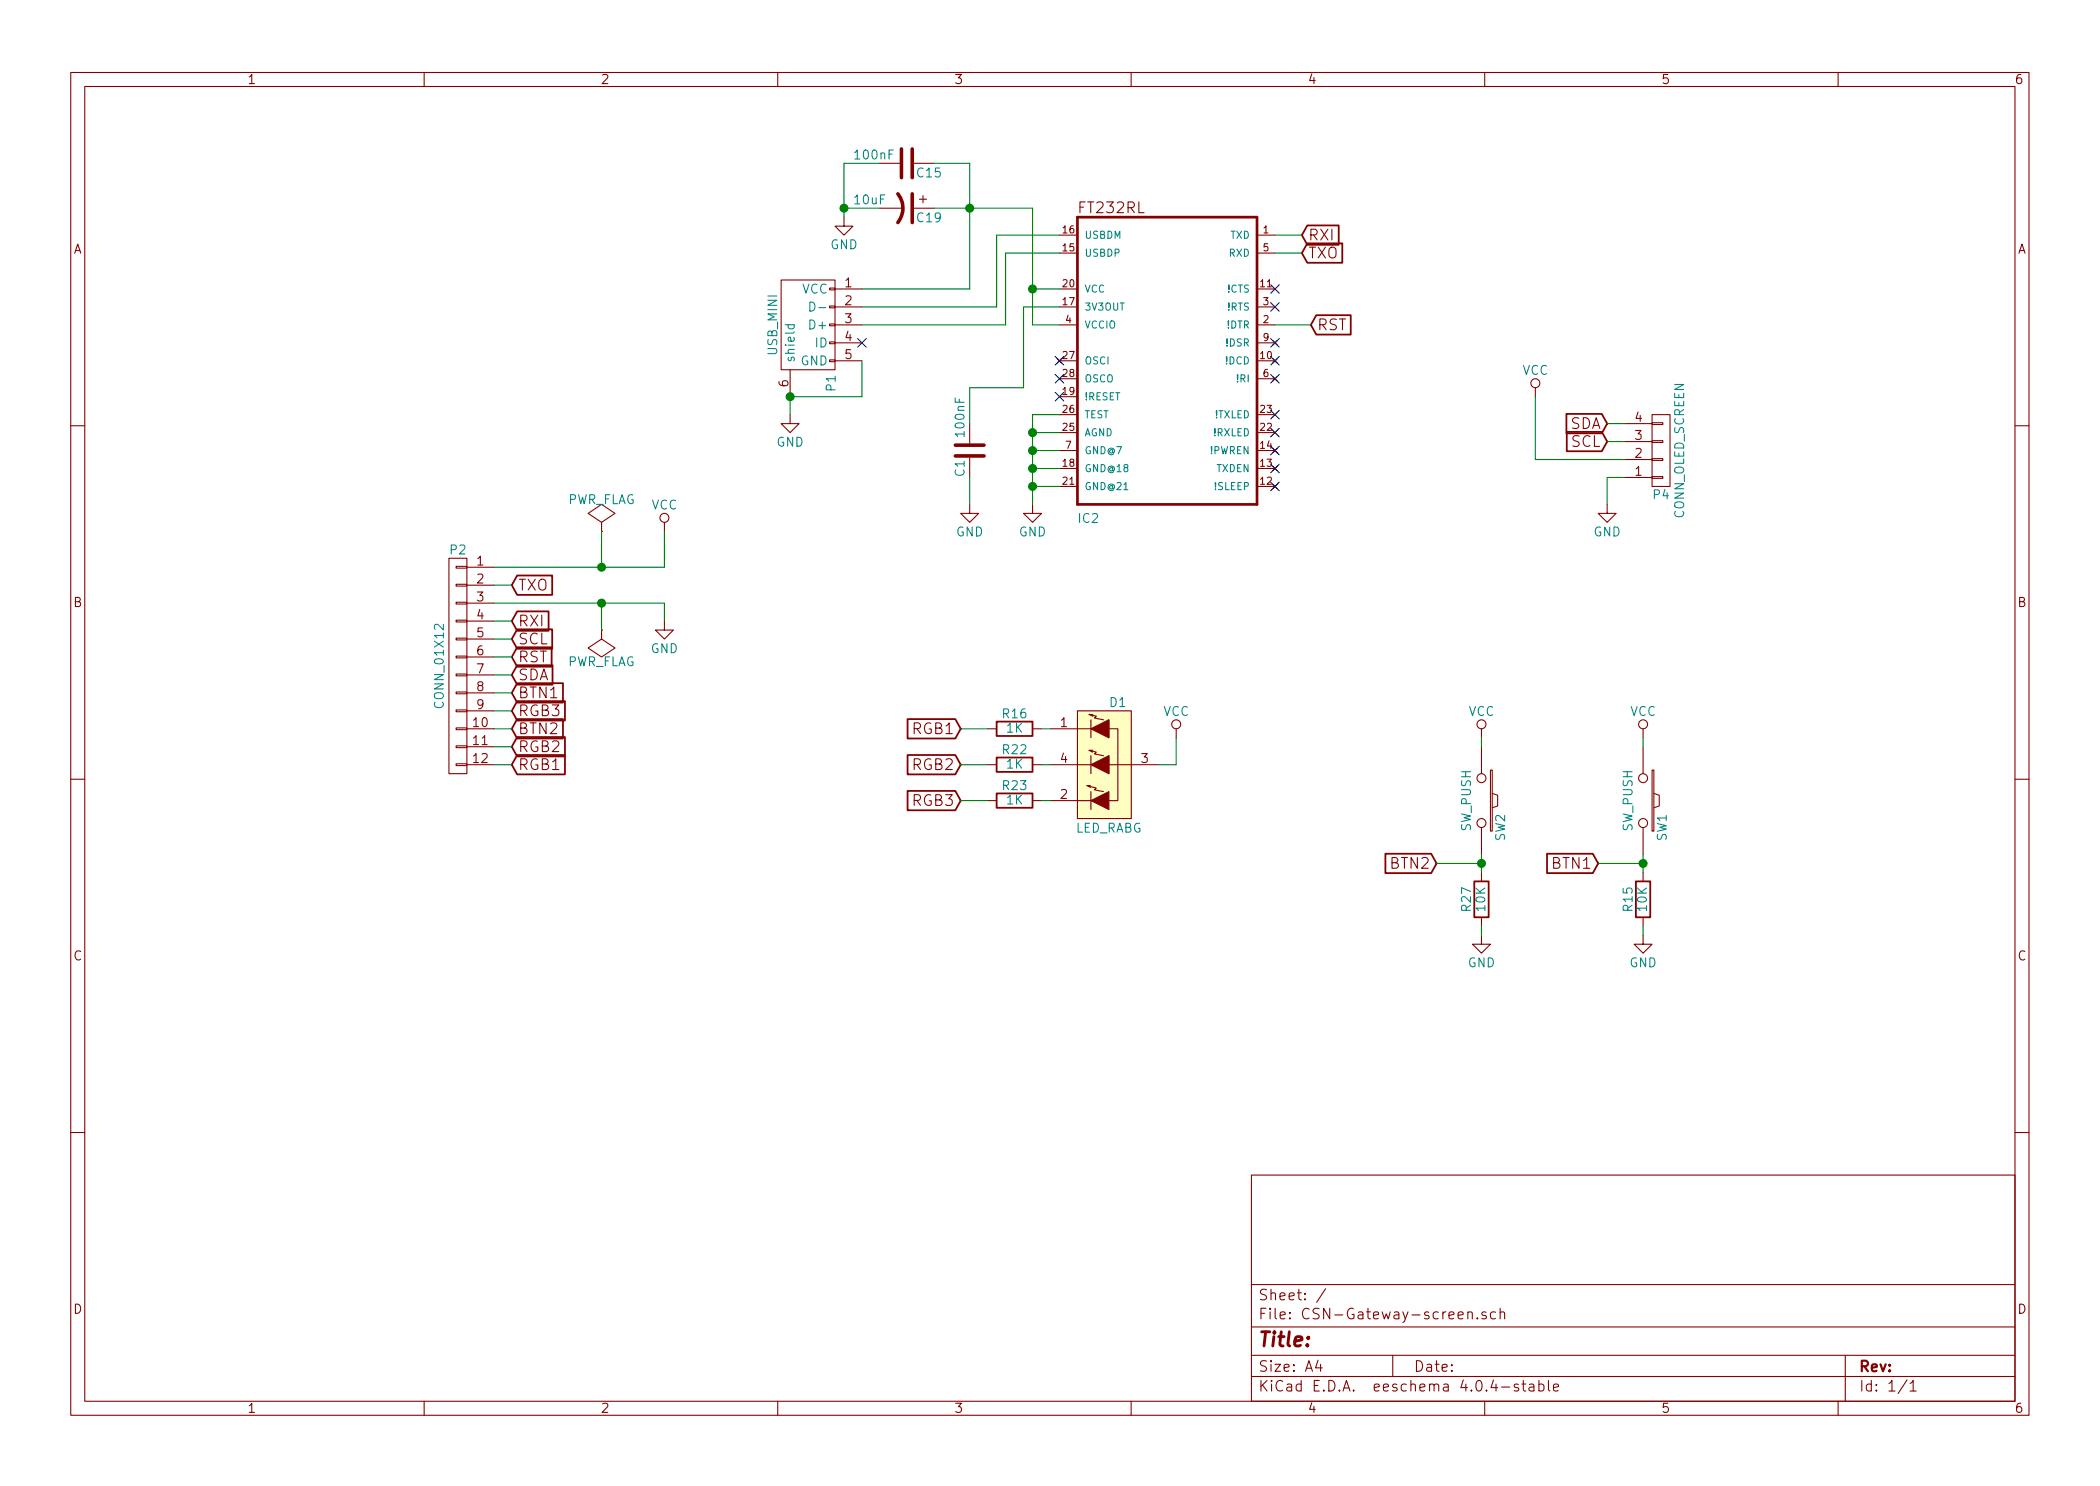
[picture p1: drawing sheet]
EESchema Schematic File Version 2
LIBS:CSN-Gateway-screen-rescue
LIBS:power
LIBS:device
LIBS:transistors
LIBS:conn
LIBS:linear
LIBS:regul
LIBS:74xx
LIBS:cmos4000
LIBS:adc-dac
LIBS:memory
LIBS:xilinx
LIBS:microcontrollers
LIBS:dsp
LIBS:microchip
LIBS:analog_switches
LIBS:motorola
LIBS:texas
LIBS:intel
LIBS:audio
LIBS:interface
LIBS:digital-audio
LIBS:philips
LIBS:display
LIBS:cypress
LIBS:siliconi
LIBS:opto
LIBS:atmel
LIBS:contrib
LIBS:valves
LIBS:AMS1117-3.3
LIBS:FT232RL
LIBS:w_analog
LIBS:mysensors_arduino
LIBS:mysensors_connectors
LIBS:mysensors_logic
LIBS:mysensors_mcu
LIBS:mysensors_memories
LIBS:mysensors_network
LIBS:mysensors_radios
LIBS:mysensors_regulators
LIBS:mysensors_security
LIBS:mysensors_sensors
LIBS:gateway
LIBS:CSN-Gateway-screen-cache
EELAYER 25 0
EELAYER END
$Descr A4 11693 8268
encoding utf-8
Sheet 1 1
Title ""
Date ""
Rev ""
Comp ""
Comment1 ""
Comment2 ""
Comment3 ""
Comment4 ""
$EndDescr
$Comp
L CONN_01X04 P4
U 1 1
P 9250 2500
F 0 "P4" H 9250 2750 50  0000 C CNN
F 1 "CONN_OLED_SCREEN" V 9350 2500 50  0000 C CNN
F 2 "Socket_Strips:Socket_Strip_Straight_1x04" H 9250 2500 50  0001 C CNN
F 3 "" H 9250 2500 50  0000 C CNN
	1    9250 2500
	1    0    0    1   
$EndComp
$Comp
L GND #PWR01
U 1 1
P 8950 2800
F 0 "#PWR01" H 8950 2550 50  0001 C CNN
F 1 "GND" H 8950 2650 50  0000 C CNN
F 2 "" H 8950 2800 50  0000 C CNN
F 3 "" H 8950 2800 50  0000 C CNN
	1    8950 2800
	1    0    0    -1  
$EndComp
$Comp
L VCC #PWR02
U 1 1
P 8550 2200
F 0 "#PWR02" H 8550 2050 50  0001 C CNN
F 1 "VCC" H 8550 2350 50  0000 C CNN
F 2 "" H 8550 2200 50  0000 C CNN
F 3 "" H 8550 2200 50  0000 C CNN
	1    8550 2200
	1    0    0    -1  
$EndComp
Text GLabel 8950 2450 0    60   Input ~ 0
SCL
Text GLabel 8950 2350 0    60   Input ~ 0
SDA
$Comp
L SW_PUSH SW1
U 1 1
P 9150 4450
F 0 "SW1" H 9300 4560 50  0000 C CNN
F 1 "SW_PUSH" H 9150 4370 50  0000 C CNN
F 2 "Buttons_Switches_ThroughHole:SW_PUSH_6mm" H 9150 4450 50  0001 C CNN
F 3 "" H 9150 4450 50  0000 C CNN
	1    9150 4450
	0    1    1    0   
$EndComp
$Comp
L GND #PWR03
U 1 1
P 9150 5200
F 0 "#PWR03" H 9150 4950 50  0001 C CNN
F 1 "GND" H 9150 5050 50  0000 C CNN
F 2 "" H 9150 5200 50  0000 C CNN
F 3 "" H 9150 5200 50  0000 C CNN
	1    9150 5200
	1    0    0    -1  
$EndComp
$Comp
L VCC #PWR04
U 1 1
P 9150 4100
F 0 "#PWR04" H 9150 3950 50  0001 C CNN
F 1 "VCC" H 9150 4250 50  0000 C CNN
F 2 "" H 9150 4100 50  0000 C CNN
F 3 "" H 9150 4100 50  0000 C CNN
	1    9150 4100
	1    0    0    -1  
$EndComp
$Comp
L R R15
U 1 1
P 9150 5000
F 0 "R15" V 9230 5000 50  0000 C CNN
F 1 "10K" V 9150 5000 50  0000 C CNN
F 2 "Resistors_SMD:R_0805_HandSoldering" V 9080 5000 50  0001 C CNN
F 3 "" H 9150 5000 50  0000 C CNN
	1    9150 5000
	-1   0    0    1   
$EndComp
$Comp
L LED_RABG-RESCUE-CSN-Gateway-screen-RESCUE-CSN-Gateway-screen D1
U 1 1
P 6150 4250
F 0 "D1" H 6225 4600 50  0000 C CNN
F 1 "LED_RABG" H 6175 3900 50  0000 C CNN
F 2 "footprints:LedRGB_MULTICOMP_703-1028" H 6100 4200 50  0001 C CNN
F 3 "" H 6100 4200 50  0000 C CNN
	1    6150 4250
	1    0    0    -1  
$EndComp
$Comp
L R R16
U 1 1
P 5650 4050
F 0 "R16" V 5730 4050 50  0000 C CNN
F 1 "1K" V 5650 4050 50  0000 C CNN
F 2 "Resistors_SMD:R_0805_HandSoldering" V 5580 4050 50  0001 C CNN
F 3 "" H 5650 4050 50  0000 C CNN
	1    5650 4050
	0    -1   -1   0   
$EndComp
$Comp
L VCC #PWR05
U 1 1
P 6550 4100
F 0 "#PWR05" H 6550 3950 50  0001 C CNN
F 1 "VCC" H 6550 4250 50  0000 C CNN
F 2 "" H 6550 4100 50  0000 C CNN
F 3 "" H 6550 4100 50  0000 C CNN
	1    6550 4100
	1    0    0    -1  
$EndComp
$Comp
L FT232RL IC2
U 1 1
P 6500 2000
F 0 "IC2" H 6000 1125 50  0000 L CNN
F 1 "FT232RL" H 6500 2000 50  0001 L CNN
F 2 "Housings_SSOP:SSOP-28_5.3x10.2mm_Pitch0.65mm" H 6500 2000 50  0001 L CNN
F 3 "SSOP-28 FTDI" H 6500 2000 50  0001 L CNN
F 4 "FT232RL" H 6500 2000 50  0001 L CNN "MP"
F 5 "Good" H 6500 2000 50  0001 L CNN "Availability"
F 6 "FTDI" H 6500 2000 50  0001 L CNN "MF"
F 7 "3.63 USD" H 6500 2000 50  0001 L CNN "Price"
F 8 "Interface; USB-UART; Full Speed; SSOP28" H 6500 2000 50  0001 L CNN "Description"
	1    6500 2000
	1    0    0    -1  
$EndComp
$Comp
L GND #PWR06
U 1 1
P 4400 2300
F 0 "#PWR06" H 4400 2050 50  0001 C CNN
F 1 "GND" H 4400 2150 50  0000 C CNN
F 2 "" H 4400 2300 50  0000 C CNN
F 3 "" H 4400 2300 50  0000 C CNN
	1    4400 2300
	1    0    0    -1  
$EndComp
Text GLabel 7250 1300 2    60   Input ~ 0
RXI
Text GLabel 7250 1400 2    60   Input ~ 0
TXO
NoConn ~ 5900 2000
NoConn ~ 5900 2100
NoConn ~ 7100 2700
NoConn ~ 7100 2600
NoConn ~ 7100 2500
NoConn ~ 7100 2300
NoConn ~ 7100 2400
Text GLabel 7300 1800 2    60   Input ~ 0
RST
$Comp
L GND #PWR07
U 1 1
P 5750 2800
F 0 "#PWR07" H 5750 2550 50  0001 C CNN
F 1 "GND" H 5750 2650 50  0000 C CNN
F 2 "" H 5750 2800 50  0000 C CNN
F 3 "" H 5750 2800 50  0000 C CNN
	1    5750 2800
	1    0    0    -1  
$EndComp
NoConn ~ 7100 1600
NoConn ~ 7100 1700
NoConn ~ 7100 1900
NoConn ~ 7100 2000
NoConn ~ 7100 2100
$Comp
L USB_OTG-RESCUE-CSN-Gateway-screen P1
U 1 1
P 4500 1800
F 0 "P1" H 4825 1675 50  0000 C CNN
F 1 "USB_MINI" H 4500 2000 50  0000 C CNN
F 2 "footprints:MolexUSB_Mini-B_67503-1020" V 4450 1700 50  0001 C CNN
F 3 "" V 4450 1700 50  0000 C CNN
	1    4500 1800
	0    -1   1    0   
$EndComp
NoConn ~ 4800 1900
$Comp
L C C15
U 1 1
P 5050 900
F 0 "C15" V 5100 950 50  0000 L CNN
F 1 "100nF" V 5000 600 50  0000 L CNN
F 2 "Capacitors_SMD:C_0805_HandSoldering" H 5088 750 50  0001 C CNN
F 3 "" H 5050 900 50  0000 C CNN
	1    5050 900 
	0    1    1    0   
$EndComp
Text GLabel 8900 4800 0    60   Input ~ 0
BTN1
$Comp
L R R22
U 1 1
P 5650 4250
F 0 "R22" V 5730 4250 50  0000 C CNN
F 1 "1K" V 5650 4250 50  0000 C CNN
F 2 "Resistors_SMD:R_0805_HandSoldering" V 5580 4250 50  0001 C CNN
F 3 "" H 5650 4250 50  0000 C CNN
	1    5650 4250
	0    -1   -1   0   
$EndComp
$Comp
L R R23
U 1 1
P 5650 4450
F 0 "R23" V 5730 4450 50  0000 C CNN
F 1 "1K" V 5650 4450 50  0000 C CNN
F 2 "Resistors_SMD:R_0805_HandSoldering" V 5580 4450 50  0001 C CNN
F 3 "" H 5650 4450 50  0000 C CNN
	1    5650 4450
	0    -1   -1   0   
$EndComp
$Comp
L GND #PWR08
U 1 1
P 4700 1200
F 0 "#PWR08" H 4700 950 50  0001 C CNN
F 1 "GND" H 4700 1050 50  0000 C CNN
F 2 "" H 4700 1200 50  0000 C CNN
F 3 "" H 4700 1200 50  0000 C CNN
	1    4700 1200
	1    0    0    -1  
$EndComp
$Comp
L SW_PUSH SW2
U 1 1
P 8250 4450
F 0 "SW2" H 8400 4560 50  0000 C CNN
F 1 "SW_PUSH" H 8250 4370 50  0000 C CNN
F 2 "Buttons_Switches_ThroughHole:SW_PUSH_6mm" H 8250 4450 50  0001 C CNN
F 3 "" H 8250 4450 50  0000 C CNN
	1    8250 4450
	0    1    1    0   
$EndComp
$Comp
L GND #PWR09
U 1 1
P 8250 5200
F 0 "#PWR09" H 8250 4950 50  0001 C CNN
F 1 "GND" H 8250 5050 50  0000 C CNN
F 2 "" H 8250 5200 50  0000 C CNN
F 3 "" H 8250 5200 50  0000 C CNN
	1    8250 5200
	1    0    0    -1  
$EndComp
$Comp
L VCC #PWR010
U 1 1
P 8250 4100
F 0 "#PWR010" H 8250 3950 50  0001 C CNN
F 1 "VCC" H 8250 4250 50  0000 C CNN
F 2 "" H 8250 4100 50  0000 C CNN
F 3 "" H 8250 4100 50  0000 C CNN
	1    8250 4100
	1    0    0    -1  
$EndComp
$Comp
L R R27
U 1 1
P 8250 5000
F 0 "R27" V 8330 5000 50  0000 C CNN
F 1 "10K" V 8250 5000 50  0000 C CNN
F 2 "Resistors_SMD:R_0805_HandSoldering" V 8180 5000 50  0001 C CNN
F 3 "" H 8250 5000 50  0000 C CNN
	1    8250 5000
	-1   0    0    1   
$EndComp
Text GLabel 8000 4800 0    60   Input ~ 0
BTN2
$Comp
L CP1 C19
U 1 1
P 5050 1150
F 0 "C19" V 5100 1200 50  0000 L CNN
F 1 "10uF" V 5000 850 50  0000 L CNN
F 2 "Capacitors_Tantalum_SMD:CP_Tantalum_Case-R_EIA-2012-12_Hand" H 5088 1000 50  0001 C CNN
F 3 "" H 5050 1150 50  0000 C CNN
	1    5050 1150
	0    1    1    0   
$EndComp
Text GLabel 5350 4050 0    60   Input ~ 0
RGB1
Text GLabel 5350 4250 0    60   Input ~ 0
RGB2
Text GLabel 5350 4450 0    60   Input ~ 0
RGB3
$Comp
L CONN_01X12 P2
U 1 1
P 2550 3700
F 0 "P2" H 2550 4350 50  0000 C CNN
F 1 "CONN_01X12" V 2650 3700 50  0000 C CNN
F 2 "Connectors:IDC_Header_Straight_12pins" H 2550 3700 50  0001 C CNN
F 3 "" H 2550 3700 50  0000 C CNN
	1    2550 3700
	-1   0    0    -1  
$EndComp
$Comp
L GND #PWR011
U 1 1
P 3700 3450
F 0 "#PWR011" H 3700 3200 50  0001 C CNN
F 1 "GND" H 3700 3300 50  0000 C CNN
F 2 "" H 3700 3450 50  0000 C CNN
F 3 "" H 3700 3450 50  0000 C CNN
	1    3700 3450
	1    0    0    -1  
$EndComp
$Comp
L VCC #PWR012
U 1 1
P 3700 2950
F 0 "#PWR012" H 3700 2800 50  0001 C CNN
F 1 "VCC" H 3700 3100 50  0000 C CNN
F 2 "" H 3700 2950 50  0000 C CNN
F 3 "" H 3700 2950 50  0000 C CNN
	1    3700 2950
	1    0    0    -1  
$EndComp
Wire Wire Line
	7100 1300 7250 1300
Wire Wire Line
	7250 1400 7100 1400
Wire Wire Line
	7100 1800 7300 1800
Wire Wire Line
	5900 2400 5750 2400
Wire Wire Line
	5750 2300 5750 2800
Wire Wire Line
	5900 2500 5750 2500
Connection ~ 5750 2500
Wire Wire Line
	5900 2600 5750 2600
Connection ~ 5750 2600
Wire Wire Line
	5900 2700 5750 2700
Connection ~ 5750 2700
Wire Wire Line
	4800 1700 5550 1700
Wire Wire Line
	5550 1700 5550 1300
Wire Wire Line
	5550 1300 5900 1300
Wire Wire Line
	4800 1800 5600 1800
Wire Wire Line
	5600 1800 5600 1400
Wire Wire Line
	5600 1400 5900 1400
Wire Wire Line
	9150 5200 9150 5150
Wire Wire Line
	9150 4750 9150 4850
Wire Wire Line
	9150 4150 9150 4100
Wire Wire Line
	8900 4800 9150 4800
Connection ~ 9150 4800
Wire Wire Line
	5800 4050 5850 4050
Wire Wire Line
	5800 4250 5850 4250
Wire Wire Line
	5800 4450 5850 4450
Wire Wire Line
	6550 4100 6550 4250
Wire Wire Line
	6550 4250 6450 4250
Wire Wire Line
	8250 5200 8250 5150
Wire Wire Line
	8250 4750 8250 4850
Wire Wire Line
	8000 4800 8250 4800
Connection ~ 8250 4800
Wire Wire Line
	8250 4100 8250 4150
Wire Wire Line
	4800 2000 4800 2200
Wire Wire Line
	4800 2200 4400 2200
Wire Wire Line
	4400 2200 4400 2300
Connection ~ 4400 2200
Wire Wire Line
	5400 1600 4800 1600
Wire Wire Line
	4900 1150 4700 1150
Wire Wire Line
	4700 900  4700 1200
Wire Wire Line
	4700 900  4900 900 
Connection ~ 4700 1150
Wire Wire Line
	5750 1600 5900 1600
Wire Wire Line
	5750 1800 5900 1800
Connection ~ 5750 1600
Wire Wire Line
	5200 900  5400 900 
Wire Wire Line
	5400 900  5400 1600
Connection ~ 5400 1150
Wire Wire Line
	5900 2300 5750 2300
Connection ~ 5750 2400
Wire Wire Line
	5350 4050 5500 4050
Wire Wire Line
	5500 4250 5350 4250
Wire Wire Line
	5350 4450 5500 4450
Wire Wire Line
	2750 3150 3700 3150
Wire Wire Line
	3700 3150 3700 2950
Wire Wire Line
	2750 3350 3700 3350
Wire Wire Line
	3700 3350 3700 3450
Text GLabel 2850 3250 2    60   Input ~ 0
TXO
Wire Wire Line
	2750 3250 2850 3250
Text GLabel 2850 3450 2    60   Input ~ 0
RXI
Wire Wire Line
	2750 3450 2850 3450
Text GLabel 2850 3550 2    60   Input ~ 0
SCL
Wire Wire Line
	2750 3550 2850 3550
Text GLabel 2850 3650 2    60   Input ~ 0
RST
Wire Wire Line
	2750 3650 2850 3650
Text GLabel 2850 3750 2    60   Input ~ 0
SDA
Wire Wire Line
	2750 3750 2850 3750
Text GLabel 2850 3850 2    60   Input ~ 0
BTN1
Wire Wire Line
	2750 3850 2850 3850
Text GLabel 2850 3950 2    60   Input ~ 0
RGB3
Wire Wire Line
	2750 3950 2850 3950
Text GLabel 2850 4050 2    60   Input ~ 0
BTN2
Wire Wire Line
	2750 4050 2850 4050
Text GLabel 2850 4150 2    60   Input ~ 0
RGB2
Wire Wire Line
	2750 4150 2850 4150
Text GLabel 2850 4250 2    60   Input ~ 0
RGB1
Wire Wire Line
	2750 4250 2850 4250
$Comp
L PWR_FLAG #FLG013
U 1 1
P 3350 2950
F 0 "#FLG013" H 3350 3045 50  0001 C CNN
F 1 "PWR_FLAG" H 3350 3130 50  0000 C CNN
F 2 "" H 3350 2950 50  0000 C CNN
F 3 "" H 3350 2950 50  0000 C CNN
	1    3350 2950
	1    0    0    -1  
$EndComp
$Comp
L PWR_FLAG #FLG014
U 1 1
P 3350 3500
F 0 "#FLG014" H 3350 3595 50  0001 C CNN
F 1 "PWR_FLAG" H 3350 3680 50  0000 C CNN
F 2 "" H 3350 3500 50  0000 C CNN
F 3 "" H 3350 3500 50  0000 C CNN
	1    3350 3500
	-1   0    0    1   
$EndComp
Wire Wire Line
	3350 3500 3350 3350
Connection ~ 3350 3350
Wire Wire Line
	3350 2950 3350 3150
Connection ~ 3350 3150
Wire Wire Line
	9050 2650 8950 2650
Wire Wire Line
	8950 2650 8950 2800
Wire Wire Line
	8550 2200 8550 2550
Wire Wire Line
	8550 2550 9050 2550
Wire Wire Line
	8950 2450 9050 2450
Wire Wire Line
	9050 2350 8950 2350
$Comp
L C C1
U 1 1
P 5400 2500
F 0 "C1" V 5450 2550 50  0000 L CNN
F 1 "100nF" V 5450 2200 50  0000 L CNN
F 2 "Capacitors_SMD:C_0805_HandSoldering" H 5438 2350 50  0001 C CNN
F 3 "" H 5400 2500 50  0000 C CNN
	1    5400 2500
	-1   0    0    1   
$EndComp
$Comp
L GND #PWR015
U 1 1
P 5400 2800
F 0 "#PWR015" H 5400 2550 50  0001 C CNN
F 1 "GND" H 5400 2650 50  0000 C CNN
F 2 "" H 5400 2800 50  0000 C CNN
F 3 "" H 5400 2800 50  0000 C CNN
	1    5400 2800
	1    0    0    -1  
$EndComp
Wire Wire Line
	5400 2650 5400 2800
NoConn ~ 5900 2200
Wire Wire Line
	5900 1700 5700 1700
Wire Wire Line
	5700 1700 5700 2150
Wire Wire Line
	5700 2150 5400 2150
Wire Wire Line
	5400 2150 5400 2350
Wire Wire Line
	5200 1150 5750 1150
Wire Wire Line
	5750 1150 5750 1800
$EndSCHEMATC
